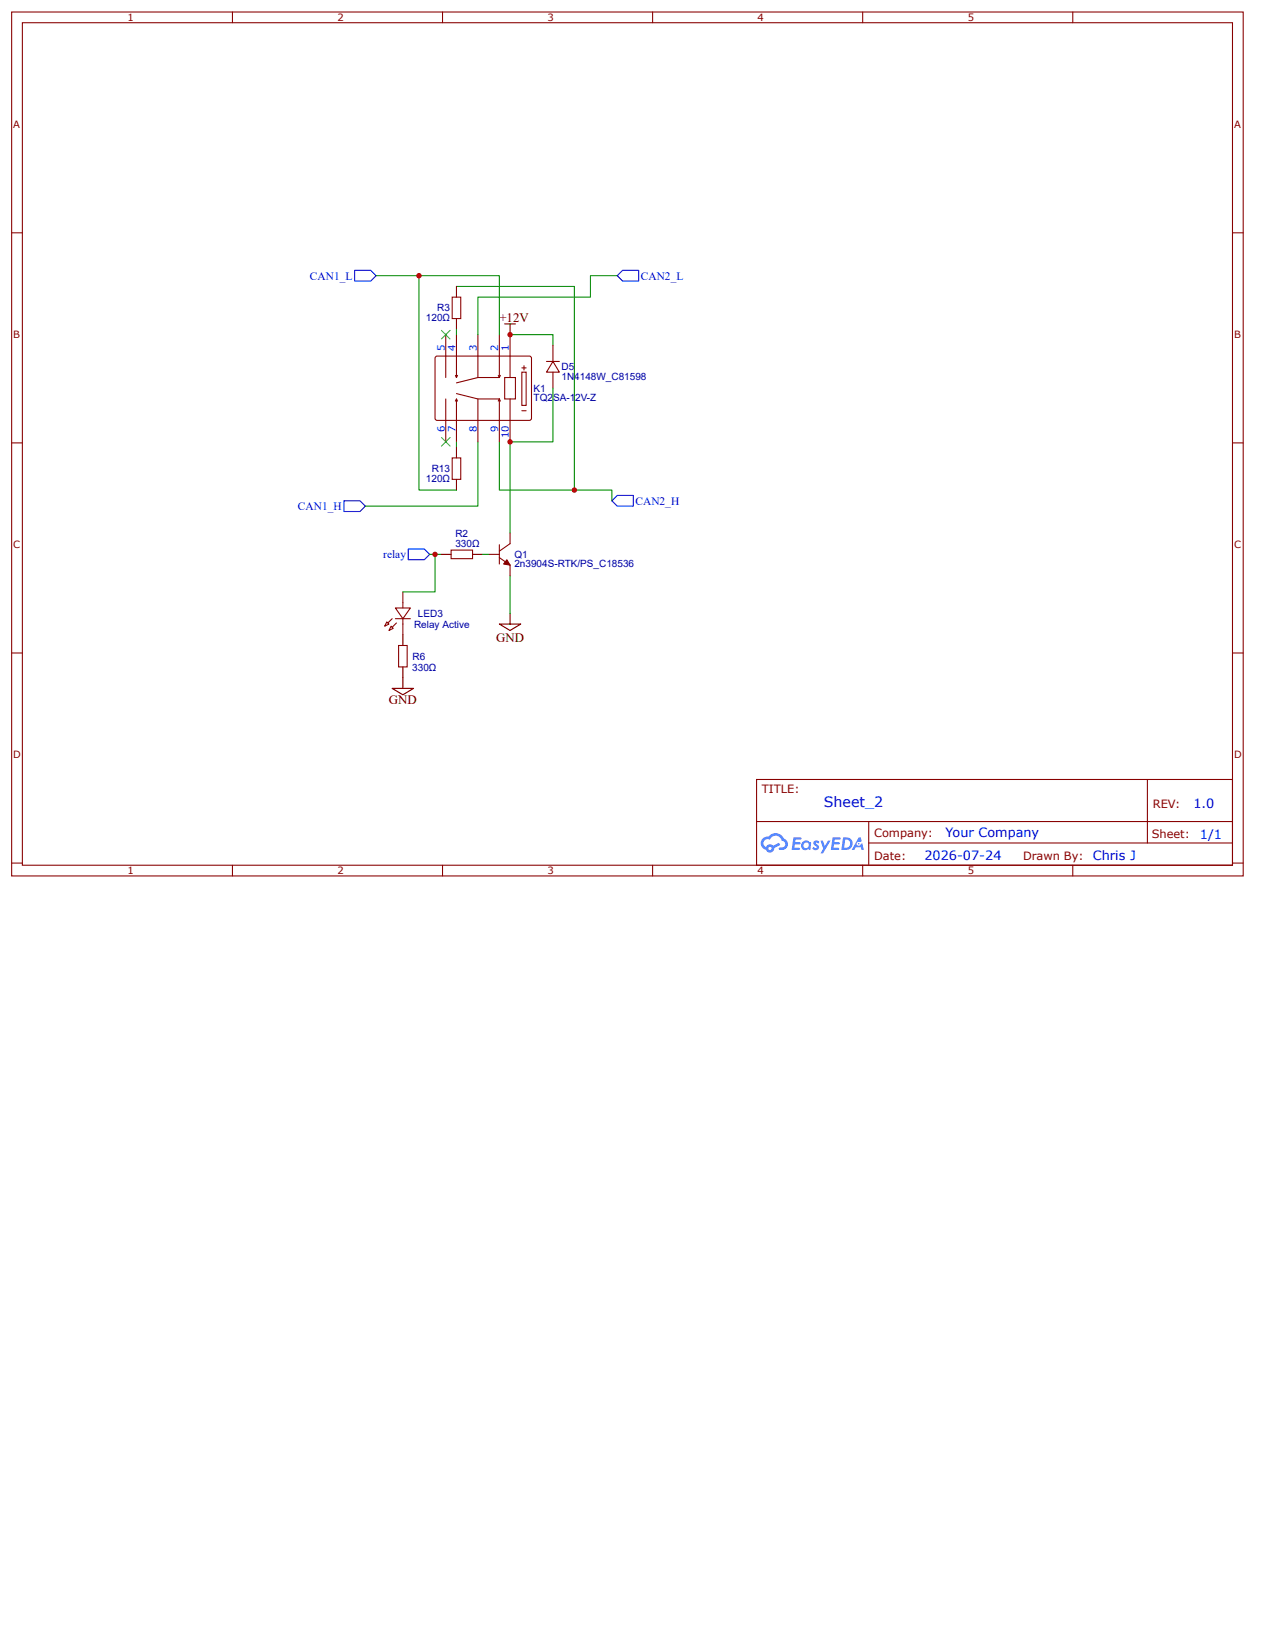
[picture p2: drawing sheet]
<svg xmlns="http://www.w3.org/2000/svg" width="216mm" height="279mm" viewBox="0 0 216 279" stroke-linecap="round" stroke-linejoin="round" font-family="sans-serif">
<g fill="none" stroke="#800" stroke-width=".18">
<path d="M2 2h209.7v147.1h-209.7zM3.8 3.9h206.1v143.4h-206.1zM39.6 2v1.9M75.3 2v1.9M111.1 2v1.9M146.9 2v1.9M182.7 2v1.9M2 39.6h1.8M209.9 39.6h1.8M2 75.4h1.8M209.9 75.4h1.8M2 111.2h1.8"/>
<path d="M209.9 111.2h1.8M128.8 132.7h81.1v14.6h-81.1zM128.8 139.9h81M147.9 139.9v7.3M195.4 132.7v10.8M2 147h1.8M39.6 147.3v1.8M75.3 147.3v1.8M111.1 147.3v1.8M146.9 147.3v1.8M147.9 143.5h61.9M182.7 147.3v1.8"/>
<path d="M209.9 147h1.8"/>
</g>
<g fill="#58f">
<path d="M138.6 143.2l.4-.1 .3 .1 .2 .2-.2 .2a.24 .24 0 0 0-.2-.2 .24 .24 0 0 0-.2 .1v.1a.75 .75 0 0 1 .4 1l-.6 .1-.4-.2 .2-.3 .4 .2 .2-.2a.91 .91 0 0 1-.6-.8z"/>
<path d="M139.7 143.1h.4l.3 1 .6-1h.4l-1.3 2.2h-.4l.5-.8z"/>
<path d="M135.1 142.6h1.3l.1 .2-.2 .1-.8 .1-.1 .4h.8l.1 .2-.2 .2h-.8v.5h.7l.2 .1v.3h-1.4z"/>
<path d="M141.8 142.6h1.3l.1 .2-.2 .1-.9 .1v.4h.7l.2 .2-.2 .2h-.8l-.1 .5h.8l.1 .1v.3h-1.3z"/>
<path d="M146.2 142.6h.4l.1 .6-.3 .2a.36 .36 0 0 0-.5 .1 .36 .36 0 0 0 .2 .5 .36 .36 0 0 0 .5-.3l.2-.1 .3 1.1h-.4l-.1-.4h-.9l-.2 .4h-.5z"/>
<path d="M143.6 142.6l-.3 2.1h.6a1.09 1.09 0 0 0 1.3-1.1 1.09 1.09 0 0 0-1.3-1zM143.9 142.9a.73 .73 0 0 1 .8 .9 .73 .73 0 0 1-1 .5z"/>
<path d="M136.7 143.3a.8 .8 0 0 0-.2 1.1 .8 .8 0 0 0 1.2 .2l.3 .1 .1-1.2-.3-.1a.72 .72 0 0 0-1.1-.1zM136.7 143.9a.5 .5 0 0 1 1 0 .5 .5 0 0 1-1 0z"/>
<path d="M129.9 142.8a1.14 1.14 0 0 0 .5 1.9 .73 .73 0 0 0 .8 .5 .73 .73 0 0 0 .6-.8l1-.5-.2-.4-1 .5a.74 .74 0 0 0-1.2 .2 .72 .72 0 0 1-.3-1 .72 .72 0 0 1 1-.2 1.07 1.07 0 0 1 1.1-.7 1.07 1.07 0 0 1 .9 .9 .59 .59 0 0 1 .6 .7 .59 .59 0 0 1-.9 .4h-.1v.3a1.02 1.02 0 0 0 1.4-.5 1.02 1.02 0 0 0-.6-1.3 1.58 1.58 0 0 0-2.7-.4l-.4 .1zM130.8 144.5a.3 .3 0 0 1 .6 0 .3 .3 0 0 1-.6 0z"/>
<circle cx="146.2" cy="143.7" r=".14"/>
</g>
<g fill="none" stroke="#080" stroke-width=".18">
<path d="M64 46.9h21v10.1M71.3 46.9v36.5h6.4M77.7 48.8h20.1v34.6h-12.8v-8.2M77.7 56.1v.9M86.8 57h7.3v1.8M105.1 46.9h-4.6v3.7h-19.1v6.4M77.7 75.2v.9M81.4 75.2v11h-19.2M94.1 66.1v9.1h-7.3v15.5M73.2 94.4h1.8M74.1 94.4v6.4h-5.5M82.3 94.4h.9"/>
<path d="M86.8 98v6.4M97.8 83.4h6.4v1.9"/>
</g>
<g fill="none" stroke="#800" stroke-width=".18">
<path d="M75.9 57v7.3M77 50.6h1.5v3.6h-1.5zM77.7 57v7.3M81.4 57v7.3M85 57v7.3M86.8 57v7.3M94.1 58.8v2.7M74.3 60.7h16l.2 .3-.1 10.4-.3 .2-15.8-.1-.2-.3v-10.2zM75.9 67.9v7.3M77 78h1.5v3.6h-1.5zM77.5 63.9l.2 .4M77.5 68.3l.2-.4 .2 .4"/>
<path d="M77.7 67l3.7 .9h3.6M77.7 68.1v7.1M77.9 63.9l-.2 .4M81.4 67.9v7.3M84.8 63.9l.2 .4M85 64.3h-3.6l-3.7 .9M85 67.9v7.3M85 67.9l-.2 .4M85 67.9l.2 .4M85.2 63.9l-.2 .4M85.9 64.3h1.9v3.6h-1.9zM86.8 67.9v7.3"/>
<path d="M88.9 63.4h.7v5.6h-.7zM88.9 62.6h.7M88.9 69.9h.7M89.2 62.3v.7M93.1 61.5h2.1M94.1 61.5l1.1 1.9h-2.1zM94.1 63.4v2.7M76.8 93.7h3.7v1.4h-3.7zM83.2 94.4h1.8M85 94.9l1.8 1.3v1.8M85 92.7v3.3M86.8 90.7v1.9l-1.8 1.2"/>
<path d="M65.9 105.9l.3 .4-.7 .3zM66.6 106.6l.4 .4-.8 .3zM67.3 103.5h2.6l-1.3 1.8zM67.3 105.3h2.6M67.9 109.9h1.4v3.7h-1.4zM68.6 100.8v2.7M68.6 105.3v2.8"/>
</g>
<path d="M60.4 46h2.7l.9 .9-.9 1h-2.7zM105.1 46.9l.9-.9h2.7v1.9h-2.7zM58.6 85.3h2.7l.9 .9-.9 .9h-2.7zM69.5 93.5h2.7l1 .9-1 .9h-2.7zM105.1 84.4h2.7v1.8h-2.7l-.9-.9z" fill="none" stroke="#00f" stroke-width=".18"/>
<g fill="none" stroke="#000" stroke-width=".18">
<path d="M77.7 48.8v1.8M77.7 54.2v1.9M85.9 55.2h1.9M86.8 55.2v1.8M77.7 76.1v1.9M75 94.4h1.8M77.7 81.6v1.8M80.5 94.4h1.8M66.8 117.2h3.6l-1.8 1.1zM68.6 108.1v1.8M68.6 113.6v3.6M85 106.3h3.7l-1.9 1z"/>
<path d="M86.8 104.4v1.9"/>
</g>
<g fill="#800" stroke="#800" stroke-width=".18">
<path d="M86.3 95.3l.5 .9-1-.2z"/>
<path d="M66.8 106.8l.7-.7z"/>
<path d="M66.8 105.3l-.8 .8z"/>
</g>
<g fill="#000" stroke="#3c3" stroke-width=".18">
<path d="M75.2 56.2l1.4 1.5zM76.6 56.2l-1.4 1.5z"/>
<path d="M75.2 74.5l1.4 1.5zM75.2 76l1.4-1.5z"/>
</g>
<g fill="#c00">
<circle cx="86.8" cy="57" r=".46"/>
<circle cx="86.8" cy="75.2" r=".46"/>
<circle cx="97.8" cy="83.4" r=".46"/>
<circle cx="74.1" cy="94.4" r=".46"/>
<circle cx="71.3" cy="46.9" r=".46"/>
</g>
<text font-size="2.4" fill="#00f" x="140.3" y="137.4">Sheet_2</text>
<g font-size="2.2">
<text x="85" y="54.8">+12V</text>
<text x="84.5" y="109.4">GND</text>
<text x="66.2" y="119.9">GND</text>
</g>
<g font-size="2.2" fill="#00f">
<text x="203.2" y="137.5">1.0</text>
<text x="161" y="142.5">Your Company</text>
<text x="204.3" y="142.8">1/1</text>
<text x="157.4" y="146.5">2026-07-24</text>
<text x="186.1" y="146.4">Chris J</text>
</g>
<g font-size="1.9" fill="#00f">
<text x="52.8" y="47.6">CAN1_L</text>
<text x="109.1" y="47.6">CAN2_L</text>
<text x="50.7" y="86.8">CAN1_H</text>
<text x="108.2" y="85.9">CAN2_H</text>
<text x="65.3" y="95">relay</text>
</g>
<g font-size="1.9" fill="#800">
<text x="129.7" y="135.1">TITLE:</text>
<text x="196.3" y="137.5">REV:</text>
<text x="148.8" y="142.4">Company:</text>
<text x="196.1" y="142.8">Sheet:</text>
<text x="148.8" y="146.4">Date:</text>
<text x="174.2" y="146.4">Drawn By:</text>
</g>
<g font-size="1.7" fill="#800">
<text x="21.7" y="3.6">1</text>
<text x="57.5" y="3.6">2</text>
<text x="93.2" y="3.6">3</text>
<text x="129" y="3.6">4</text>
<text x="164.8" y="3.6">5</text>
<text x="2.3" y="21.8">A</text>
<text x="210.1" y="21.8">A</text>
<text x="2.3" y="57.5">B</text>
<text x="210.1" y="57.5">B</text>
<text x="2.3" y="93.3">C</text>
<text x="210.1" y="93.3">C</text>
<text x="2.3" y="129.1">D</text>
<text x="210.1" y="129.1">D</text>
<text x="21.7" y="148.9">1</text>
<text x="57.5" y="148.9">2</text>
<text x="93.2" y="148.9">3</text>
<text x="129" y="148.9">4</text>
<text x="164.8" y="148.9">5</text>
</g>
<g font-size="1.7" fill="#000080">
<text x="74.5" y="53">R3</text>
<text x="72.5" y="54.6">120Ω</text>
<text x="95.6" y="64.7">1N4148W_C81598</text>
<text x="95.6" y="63">D5</text>
<text x="90.9" y="68.3">TQ2SA-12V-Z</text>
<text x="90.9" y="66.7">K1</text>
<text x="72.5" y="82">120Ω</text>
<text x="73.5" y="80.4">R13</text>
<text x="77.5" y="93.1">330Ω</text>
<text x="77.5" y="91.5">R2</text>
<text x="87.6" y="95">Q1</text>
<text x="87.6" y="96.6">2n3904S-RTK/PS_C18536</text>
<text x="70.5" y="106.9">Relay Active</text>
<text x="71.2" y="105">LED3</text>
<text x="70.2" y="112.3">R6</text>
<text x="70.2" y="114.2">330Ω</text>
</g>
<g font-size="1.7" fill="#00f">
<text x="75.7" y="59.7" transform="rotate(-90 75.7 59.7)">5</text>
<text x="77.5" y="59.7" transform="rotate(-90 77.5 59.7)">4</text>
<text x="81.2" y="59.7" transform="rotate(-90 81.2 59.7)">3</text>
<text x="84.8" y="59.7" transform="rotate(-90 84.8 59.7)">2</text>
<text x="86.7" y="59.7" transform="rotate(-90 86.7 59.7)">1</text>
<text x="75.7" y="73.6" transform="rotate(-90 75.7 73.6)">6</text>
<text x="77.5" y="73.6" transform="rotate(-90 77.5 73.6)">7</text>
<text x="81.2" y="73.6" transform="rotate(-90 81.2 73.6)">8</text>
<text x="84.8" y="73.6" transform="rotate(-90 84.8 73.6)">9</text>
<text x="86.7" y="74.7" transform="rotate(-90 86.7 74.7)">10</text>
</g>
</svg>
